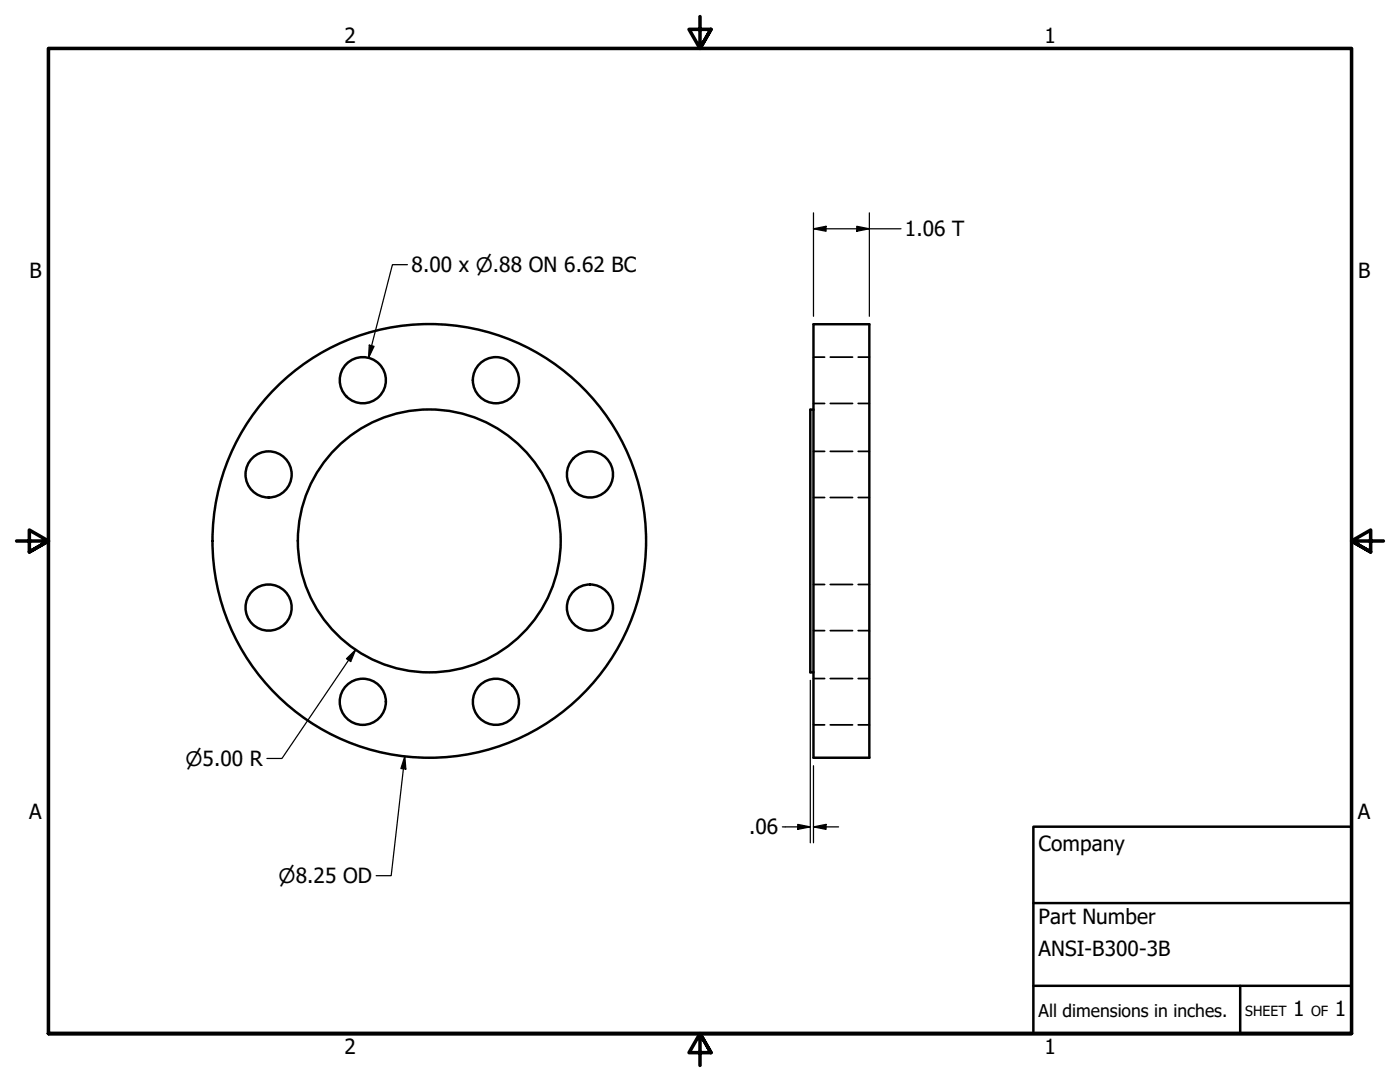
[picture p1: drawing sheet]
<svg xmlns="http://www.w3.org/2000/svg" width="279mm" height="216mm" viewBox="0 0 279 216" stroke-linecap="round" stroke-linejoin="round" font-family="sans-serif">
<!-- layer: Visible (ANSI) -->
<g fill="none" stroke="#000" stroke-width=".49">
<path d="M162.3 64.7h11.2v86.5h-11.2zM162.3 81.7h-.6v52.5h.6"/>
<circle cx="72.4" cy="75.9" r="4.6"/>
<circle cx="99" cy="75.9" r="4.6"/>
<circle cx="53.6" cy="94.7" r="4.6"/>
<circle cx="117.7" cy="94.7" r="4.6"/>
<circle cx="85.7" cy="107.9" r="26.2"/>
<circle cx="85.7" cy="107.9" r="43.3"/>
<circle cx="53.6" cy="121.2" r="4.6"/>
<circle cx="117.7" cy="121.2" r="4.6"/>
<circle cx="72.4" cy="140" r="4.6"/>
<circle cx="99" cy="140" r="4.6"/>
</g>
<!-- layer: Hidden (ANSI) -->
<g fill="none" stroke="#000" stroke-width=".35">
<path d="M162.3 71.3h2.3M165.7 71.3h4.4M171.3 71.3h2.2M162.3 99.3h2.3M162.3 90.1h2.3M162.3 80.5h2.3M165.7 99.3h4.4M165.7 90.1h4.4M165.7 80.5h4.4M171.3 99.3h2.2M171.3 90.1h2.2M171.3 80.5h2.2"/>
<path d="M162.3 116.6h2.3M165.7 116.6h4.4M171.3 116.6h2.2M162.3 125.8h2.3M162.3 135.4h2.3M165.7 125.8h4.4M165.7 135.4h4.4M171.3 125.8h2.2M171.3 135.4h2.2M162.3 144.6h2.3M165.7 144.6h4.4M171.3 144.6h2.2"/>
</g>
<!-- layer: Border (ANSI) -->
<path d="M139.7 3.3v6.4l-2.2-3.8h4.4l-2.2 3.8 2.2-3.8M3.3 107.9h6.4l-3.8-2.1v4.3l3.8-2.2-3.8 2.2M276.1 107.9h-6.4l3.8-2.1v4.3l-3.8-2.2 3.8 2.2M9.7 206.2v-196.5h260v196.5h-260h260M141.9 210l-2.2-3.8 2.2 3.8h-4.4l2.2-3.8v6.4" fill="none" stroke="#000" stroke-width=".71"/>
<!-- layer: Title (ANSI) -->
<path d="M206.2 165h63.5v41.2h-63.5zM206.2 196.7h63.5M206.2 180.2h63.5M247.5 196.7v9.5" fill="none" stroke="#000" stroke-width=".49"/>
<!-- layer: Dimension (ANSI) -->
<g fill="none" stroke="#000" stroke-width=".25">
<path d="M81.3 52.8h-3l-4.7 18.6M162.3 45.6l2.6-.4v.9zM162.3 45.6h17.5M162.3 42.5v20.6M171 45.2l2.5 .4-2.5 .5zM173.5 42.5v20.6M73.7 68.9l.9 .2-1 2.3zM69.1 131.4l1.9-1.8-1 2.4zM71 129.6l-14.7 21.7h-3M161.7 135.7v32.5M80.8 150.9l.2 2.6-1-.1zM80.8 150.9l-2.7 23.8h-3"/>
<path d="M162.3 152.8v15.4M156.1 165h5.6M159.2 164.5l2.5 .5-2.5 .5zM162.3 165l2.6-.5v1zM162.3 165h5.1"/>
</g>
<g fill="#000">
<path d="M162.3 45.6l2.6-.4v.9z" fill-rule="evenodd"/>
<path d="M171 45.2l2.5 .4-2.5 .5z" fill-rule="evenodd"/>
<path d="M73.7 68.9l.9 .2-1 2.3z" fill-rule="evenodd"/>
<path d="M69.1 131.4l1.9-1.8-1 2.4z" fill-rule="evenodd"/>
<path d="M80.8 150.9l.2 2.6-1-.1z" fill-rule="evenodd"/>
<path d="M159.2 164.5l2.5 .5-2.5 .5z" fill-rule="evenodd"/>
<path d="M162.3 165l2.6-.5v1z" fill-rule="evenodd"/>
</g>
<g font-size="4.2">
<text x="68.7" y="8.6">2</text>
<text x="208.4" y="8.6">1</text>
<text x="180.6" y="47.2">1.06 T</text>
<text x="5.9" y="55.5">B</text>
<text x="82.1" y="54.3">8.00 x ⌀.88 ON 6.62 BC</text>
<text x="271" y="55.5">B</text>
<text x="5.8" y="163.4">A</text>
<text x="149.5" y="166.5">.06</text>
<text x="271" y="163.4">A</text>
<text x="207.3" y="169.8">Company</text>
<text x="207.3" y="184.4">Part Number</text>
<text x="207.3" y="190.7">ANSI-B300-3B</text>
<text x="258.1" y="202.8">1</text>
<text x="266.4" y="202.8">1</text>
<text x="68.7" y="210.3">2</text>
<text x="208.4" y="210.3">1</text>
</g>
<g font-size="4">
<text x="37" y="152.8">⌀5.00 R</text>
<text x="55.6" y="176.2">⌀8.25 OD</text>
</g>
<text font-size="3.5" x="207.3" y="202.9">All dimensions in inches.</text>
<g font-size="2.8">
<text x="248.5" y="202.8">SHEET</text>
<text x="261.7" y="202.8">OF</text>
</g>
</svg>
